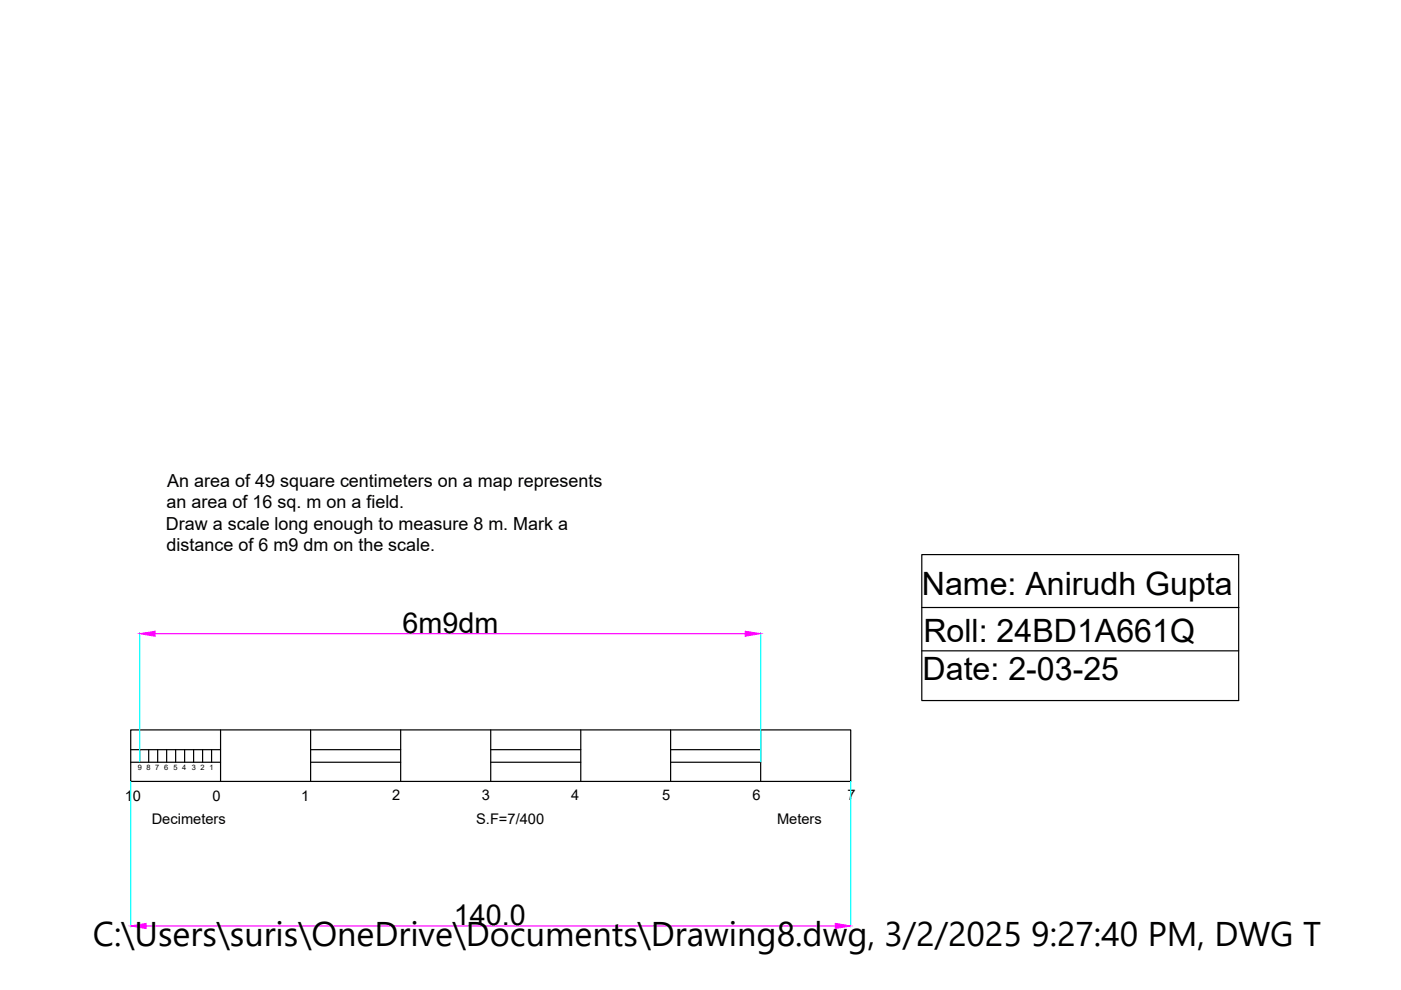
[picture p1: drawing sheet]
<svg xmlns="http://www.w3.org/2000/svg" width="297mm" height="210mm" viewBox="0 0 297 210" stroke-linecap="round" stroke-linejoin="round" font-family="sans-serif">
<!-- layer: 0 -->
<g fill="none" stroke="#000" stroke-width=".25">
<path d="M195.4 117.6h67.2v30.9h-67.2zM195.4 128.8h67.3M195.4 138h67.2M27.7 154.8h152.7v10.9h-152.7zM27.7 158.9h19.1M29.6 158.9v2.7M31.5 158.9v2.7M33.4 158.9v2.7M35.3 158.9v2.7M37.2 158.9v2.7M39.1 158.9v2.7M41 158.9v2.7"/>
<path d="M43 158.9v2.7M44.9 158.9v2.7M46.8 154.8v10.9M65.9 154.8v10.9M65.9 158.9h19M84.9 154.8v10.9M104 154.8v10.9M104 158.9h19.1M123.1 154.8v10.9M142.2 154.8v10.9M142.2 158.9h19.1M161.3 154.8v10.9"/>
<path d="M27.7 161.6h19.1M65.9 161.6h19M104 161.6h19.1M142.2 161.6h19.1"/>
</g>
<path d="M29.6 134.2v27.3M161.3 134.2v27.3M27.7 165.7v30.8M180.4 165.7v30.8" fill="none" stroke="#0ff" stroke-width=".25"/>
<path d="M32.9 134.4h125.1M31 196.3h146.1" fill="none" stroke="#f0f" stroke-width=".25"/>
<g fill="#f0f" stroke="#f0f" stroke-width=".21">
<path d="M29.6 134.4l3.3-.6v1.1z"/>
<path d="M158 133.8l3.3 .6-3.3 .5z"/>
<path d="M27.7 196.3l3.3-.5v1.1z"/>
<path d="M177.1 195.8l3.3 .5-3.3 .6z"/>
</g>
<text font-size="7.3" x="19.7" y="200.6">C:\Users\suris\OneDrive\Documents\Drawing8.dwg, 3/2/2025 9:27:40 PM, DWG To PDF</text>
<g font-size="6.8">
<text x="195.4" y="126.2">Name: Anirudh Gupta</text>
<text x="195.8" y="136">Roll: 24BD1A661Q</text>
<text x="195.6" y="144.1">Date: 2-03-25</text>
</g>
<g font-size="6.1">
<text x="85.4" y="134.2">6m9dm</text>
<text x="96.2" y="196.2">140.0</text>
</g>
<g font-size="3.8">
<text x="35.3" y="107.8">an area of 16 sq. m on a field.</text>
<text x="35.5" y="103.2">An area of 49 square centimeters on a map represents</text>
<text x="35.2" y="112.3">Draw a scale long enough to measure 8 m. Mark a</text>
<text x="35.3" y="116.9">distance of 6 m9 dm on the scale.</text>
</g>
<g font-size="3.1">
<text x="26.4" y="169.8">10</text>
<text x="45" y="169.8">0</text>
<text x="63.8" y="169.7">1</text>
<text x="83.2" y="169.7">2</text>
<text x="102.2" y="169.7">3</text>
<text x="121.1" y="169.7">4</text>
<text x="140.4" y="169.6">5</text>
<text x="159.5" y="169.6">6</text>
<text x="179.7" y="169.5">7</text>
<text x="32.2" y="174.7">Decimeters</text>
<text x="101" y="174.7">S.F=7/400</text>
<text x="164.7" y="174.7">Meters</text>
</g>
<g font-size="1.6">
<text x="29.2" y="163.2">9</text>
<text x="31.1" y="163.2">8</text>
<text x="32.9" y="163.2">7</text>
<text x="34.8" y="163.2">6</text>
<text x="36.8" y="163.2">5</text>
<text x="38.6" y="163.2">4</text>
<text x="40.7" y="163.2">3</text>
<text x="42.5" y="163.2">2</text>
<text x="44.4" y="163.2">1</text>
</g>
</svg>
